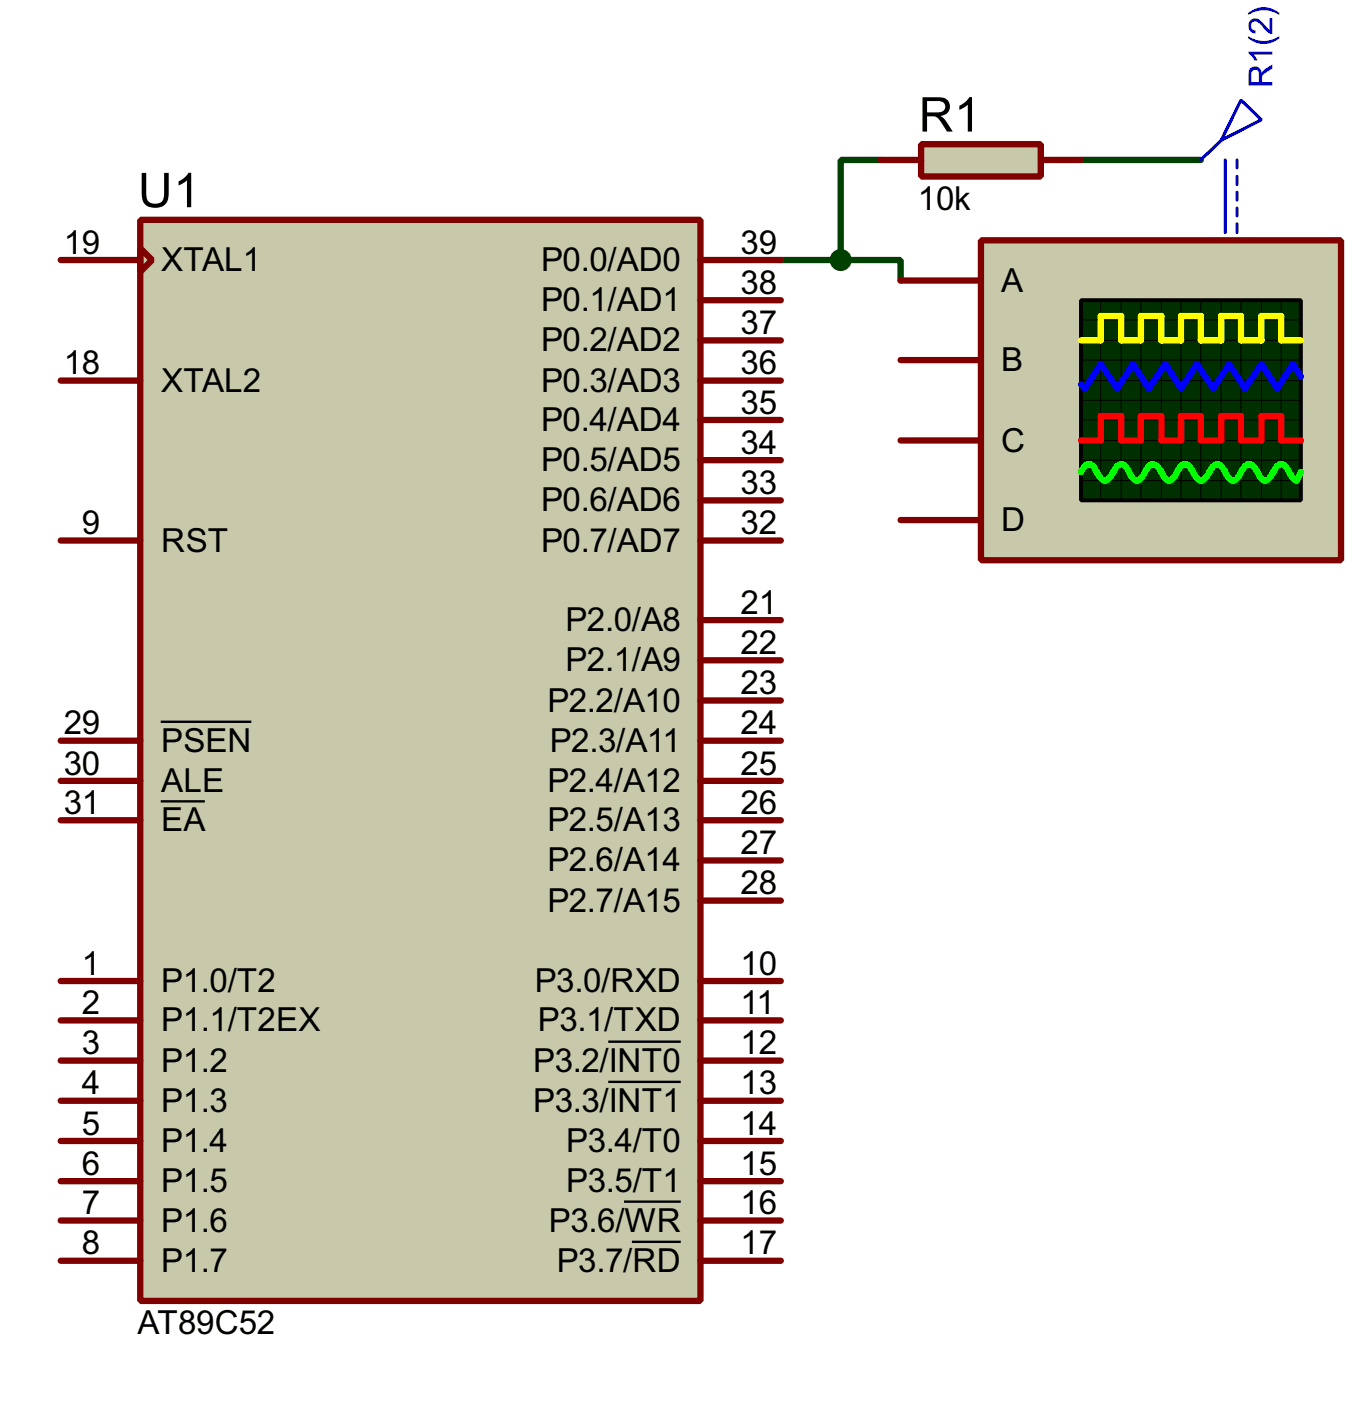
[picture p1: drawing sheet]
<svg xmlns="http://www.w3.org/2000/svg" width="86mm" height="89mm" viewBox="0 0 86 89" stroke-linecap="round" stroke-linejoin="round" font-family="sans-serif">
<path d="M49.6 16.5h3.8M53.4 16.5h3.8v1.3M55.9 10.2h-2.5v6.3M68.6 10.2h7.6" fill="none" stroke="#004000" stroke-width=".4"/>
<path d="M8.9 14h35.6v68.6h-35.6z" fill="#c8c8aa" stroke="#800000" stroke-width=".4"/>
<g fill="none" stroke="#800000" stroke-width=".4">
<path d="M3.9 16.5h5M8.9 15.8l.8 .7-.8 .8zM44.5 16.5h5.1M44.5 19.1h5.1M3.9 24.2h5M3.9 34.3h5M44.5 24.2h5.1M44.5 34.3h5.1M44.5 21.6h5.1M44.5 26.7h5.1M44.5 29.2h5.1M44.5 31.8h5.1"/>
<path d="M44.5 39.4h5.1M3.9 49.6h5M3.9 52.1h5M3.9 47h5M44.5 49.6h5.1M44.5 52.1h5.1M44.5 47h5.1M44.5 57.2h5.1M44.5 41.9h5.1M44.5 44.5h5.1M44.5 54.6h5.1M3.9 62.3h5"/>
<path d="M3.9 64.8h5M3.9 67.3h5M3.9 69.9h5M3.9 72.4h5M3.9 75h5M3.9 77.5h5M44.5 62.3h5.1M44.5 64.8h5.1M44.5 67.3h5.1M44.5 69.9h5.1M44.5 72.4h5.1M44.5 75h5.1"/>
<path d="M44.5 77.5h5.1M3.9 80h5M44.5 80h5.1"/>
</g>
<path d="M10.2 50.9h2.8M10.2 45.8h5.8M38.6 66.1h4.6M38.6 68.7h4.6M39.6 76.3h3.6M40.1 78.8h3.1" fill="none" stroke="#000" stroke-width=".15"/>
<path d="M62.3 15.3h22.8v20.3h-22.8z" fill="#c8c8aa" stroke="#800000" stroke-width=".4"/>
<path d="M68.6 19.1h14v12.7h-14z" fill="#003000" stroke="#000" stroke-width=".25"/>
<g fill="none" stroke="#000" stroke-width=".06">
<path d="M69.9 19.1v12.7M71.2 19.1v12.7M72.4 19.1v12.7M73.7 19.1v12.7M75 19.1v12.7M76.2 19.1v12.7M77.5 19.1v12.7M78.8 19.1v12.7M80.1 19.1v12.7M81.3 19.1v12.7M68.6 22.9h14M68.6 20.3h14"/>
<path d="M68.6 21.6h14M68.6 24.2h14M68.6 26.7h14M68.6 28h14M68.6 29.2h14M68.6 30.5h14M68.6 25.4h14"/>
</g>
<path d="M68.6 21.6h1.3v-1.5h1.3v1.5h1.2v-1.5h1.3v1.5h1.3v-1.5h1.2v1.5h1.3v-1.5h1.3v1.5h1.3v-1.5h1.2v1.5h1.3" fill="none" stroke="#ff0" stroke-width=".4"/>
<path d="M68.6 28h1.3v-1.6h1.3v1.6h1.2v-1.6h1.3v1.6h1.3v-1.6h1.2v1.6h1.3v-1.6h1.3v1.6h1.3v-1.6h1.2v1.6h1.3" fill="none" stroke="#f00" stroke-width=".4"/>
<path d="M82.6 23.9l-.5-.8-1 1.6-1-1.6-1.1 1.6-1-1.6-1 1.6-1-1.6-1 1.6-1-1.6-1.1 1.6-1-1.6-1 1.6-1-1.6-1 1.6-.3-.3" fill="none" stroke="#00f" stroke-width=".4"/>
<path d="M68.6 30l.2-.4 .3-.1 .3 .1 .5 .8 .2 .1a1.97 1.97 0 0 0 .8-.9l.3-.1a1.67 1.67 0 0 1 .7 .9l.3 .1 .2-.1 .5-.8 .3-.1a1.62 1.62 0 0 1 .7 .9l.3 .1 .2-.1 .5-.8 .3-.1 .3 .1 .5 .8 .2 .1a1.97 1.97 0 0 0 .8-.9l.3-.1 .2 .1 .5 .8 .3 .1 .2-.1 .5-.8 .3-.1a1.62 1.62 0 0 1 .7 .9l.3 .1 .2-.1 .5-.8 .3-.1 .3 .1 .5 .8 .2 .1 .3-.5" fill="none" stroke="#0f0" stroke-width=".4"/>
<path d="M57.2 17.8h5.1M57.2 22.9h5.1M57.2 28h5.1M57.2 33h5.1" fill="none" stroke="#800000" stroke-width=".4"/>
<path d="M58.5 9.2h7.6v2h-7.6z" fill="#c8c8aa" stroke="#800000" stroke-width=".4"/>
<path d="M55.9 10.2h2.6M66.1 10.2h2.5" fill="none" stroke="#800000" stroke-width=".4"/>
<path d="M77.5 8.9l-1.3 1.3M77.8 10.2v4.6M78.5 10.2v.5M78.5 11.2v.5M78.5 12.2v.5M78.5 13.2v.5M78.5 14.2v.6M78.8 6.4l1.3 1.2-2.6 1.3z" fill="none" stroke="#0000c0" stroke-width=".2"/>
<circle cx="53.3" cy="16.5" r=".5" fill="#004000" stroke="#004000" stroke-width=".4"/>
<g font-size="3.4">
<text x="58.3" y="8.4">R1</text>
<text x="8.8" y="13.1">U1</text>
</g>
<text font-size="2.4" fill="#0000c0" x="80.8" y="5.6" transform="rotate(-90 80.8 5.6)">R1(2)</text>
<g font-size="2.4">
<text x="4.1" y="16.1">19</text>
<text x="10.2" y="17.2">XTAL1</text>
<text x="34.3" y="17.2">P0.0/AD0</text>
<text x="47" y="16.1">39</text>
<text x="58.3" y="13.3">10k</text>
<text x="4.1" y="23.8">18</text>
<text x="34.3" y="19.8">P0.1/AD1</text>
<text x="34.3" y="22.3">P0.2/AD2</text>
<text x="47" y="18.7">38</text>
<text x="47" y="21.2">37</text>
<text x="47" y="23.8">36</text>
<text x="63.5" y="18.5">A</text>
<text x="63.5" y="23.5">B</text>
<text x="10.2" y="24.9">XTAL2</text>
<text x="34.3" y="24.9">P0.3/AD3</text>
<text x="34.3" y="27.3">P0.4/AD4</text>
<text x="34.3" y="29.9">P0.5/AD5</text>
<text x="47" y="26.3">35</text>
<text x="47" y="28.8">34</text>
<text x="63.5" y="28.7">C</text>
<text x="5.2" y="33.9">9</text>
<text x="10.2" y="35">RST</text>
<text x="34.3" y="32.5">P0.6/AD6</text>
<text x="34.3" y="35">P0.7/AD7</text>
<text x="47" y="31.4">33</text>
<text x="47" y="33.9">32</text>
<text x="63.5" y="33.7">D</text>
<text x="35.9" y="40">P2.0/A8</text>
<text x="47" y="39">21</text>
<text x="47" y="41.5">22</text>
<text x="4.1" y="46.6">29</text>
<text x="10.2" y="47.7">PSEN</text>
<text x="34.7" y="45.2">P2.2/A10</text>
<text x="34.9" y="47.7">P2.3/A11</text>
<text x="35.9" y="42.6">P2.1/A9</text>
<text x="47" y="44.1">23</text>
<text x="47" y="46.6">24</text>
<text x="4.1" y="49.2">30</text>
<text x="4.1" y="51.7">31</text>
<text x="10.2" y="50.3">ALE</text>
<text x="10.2" y="52.8">EA</text>
<text x="34.7" y="50.3">P2.4/A12</text>
<text x="34.7" y="52.8">P2.5/A13</text>
<text x="47" y="49.2">25</text>
<text x="47" y="51.7">26</text>
<text x="34.7" y="57.9">P2.7/A15</text>
<text x="34.7" y="55.3">P2.6/A14</text>
<text x="47" y="56.8">28</text>
<text x="47" y="54.2">27</text>
<text x="5.2" y="61.9">1</text>
<text x="5.2" y="64.4">2</text>
<text x="10.2" y="63">P1.0/T2</text>
<text x="10.2" y="65.5">P1.1/T2EX</text>
<text x="33.9" y="63">P3.0/RXD</text>
<text x="34.1" y="65.5">P3.1/TXD</text>
<text x="47" y="61.9">10</text>
<text x="47" y="64.4">11</text>
<text x="5.2" y="66.9">3</text>
<text x="5.2" y="69.5">4</text>
<text x="10.2" y="68">P1.2</text>
<text x="10.2" y="70.6">P1.3</text>
<text x="33.8" y="68">P3.2/INT0</text>
<text x="33.8" y="70.6">P3.3/INT1</text>
<text x="47" y="66.9">12</text>
<text x="47" y="69.5">13</text>
<text x="5.2" y="72">5</text>
<text x="5.2" y="74.6">6</text>
<text x="5.2" y="77.1">7</text>
<text x="10.2" y="73.1">P1.4</text>
<text x="10.2" y="75.7">P1.5</text>
<text x="35.9" y="73.1">P3.4/T0</text>
<text x="35.9" y="75.7">P3.5/T1</text>
<text x="47" y="72">14</text>
<text x="47" y="77.1">16</text>
<text x="47" y="74.6">15</text>
<text x="5.2" y="79.6">8</text>
<text x="10.2" y="78.2">P1.6</text>
<text x="10.2" y="80.7">P1.7</text>
<text x="34.8" y="78.2">P3.6/WR</text>
<text x="35.3" y="80.7">P3.7/RD</text>
<text x="47" y="79.6">17</text>
<text x="8.7" y="84.7">AT89C52</text>
</g>
</svg>
